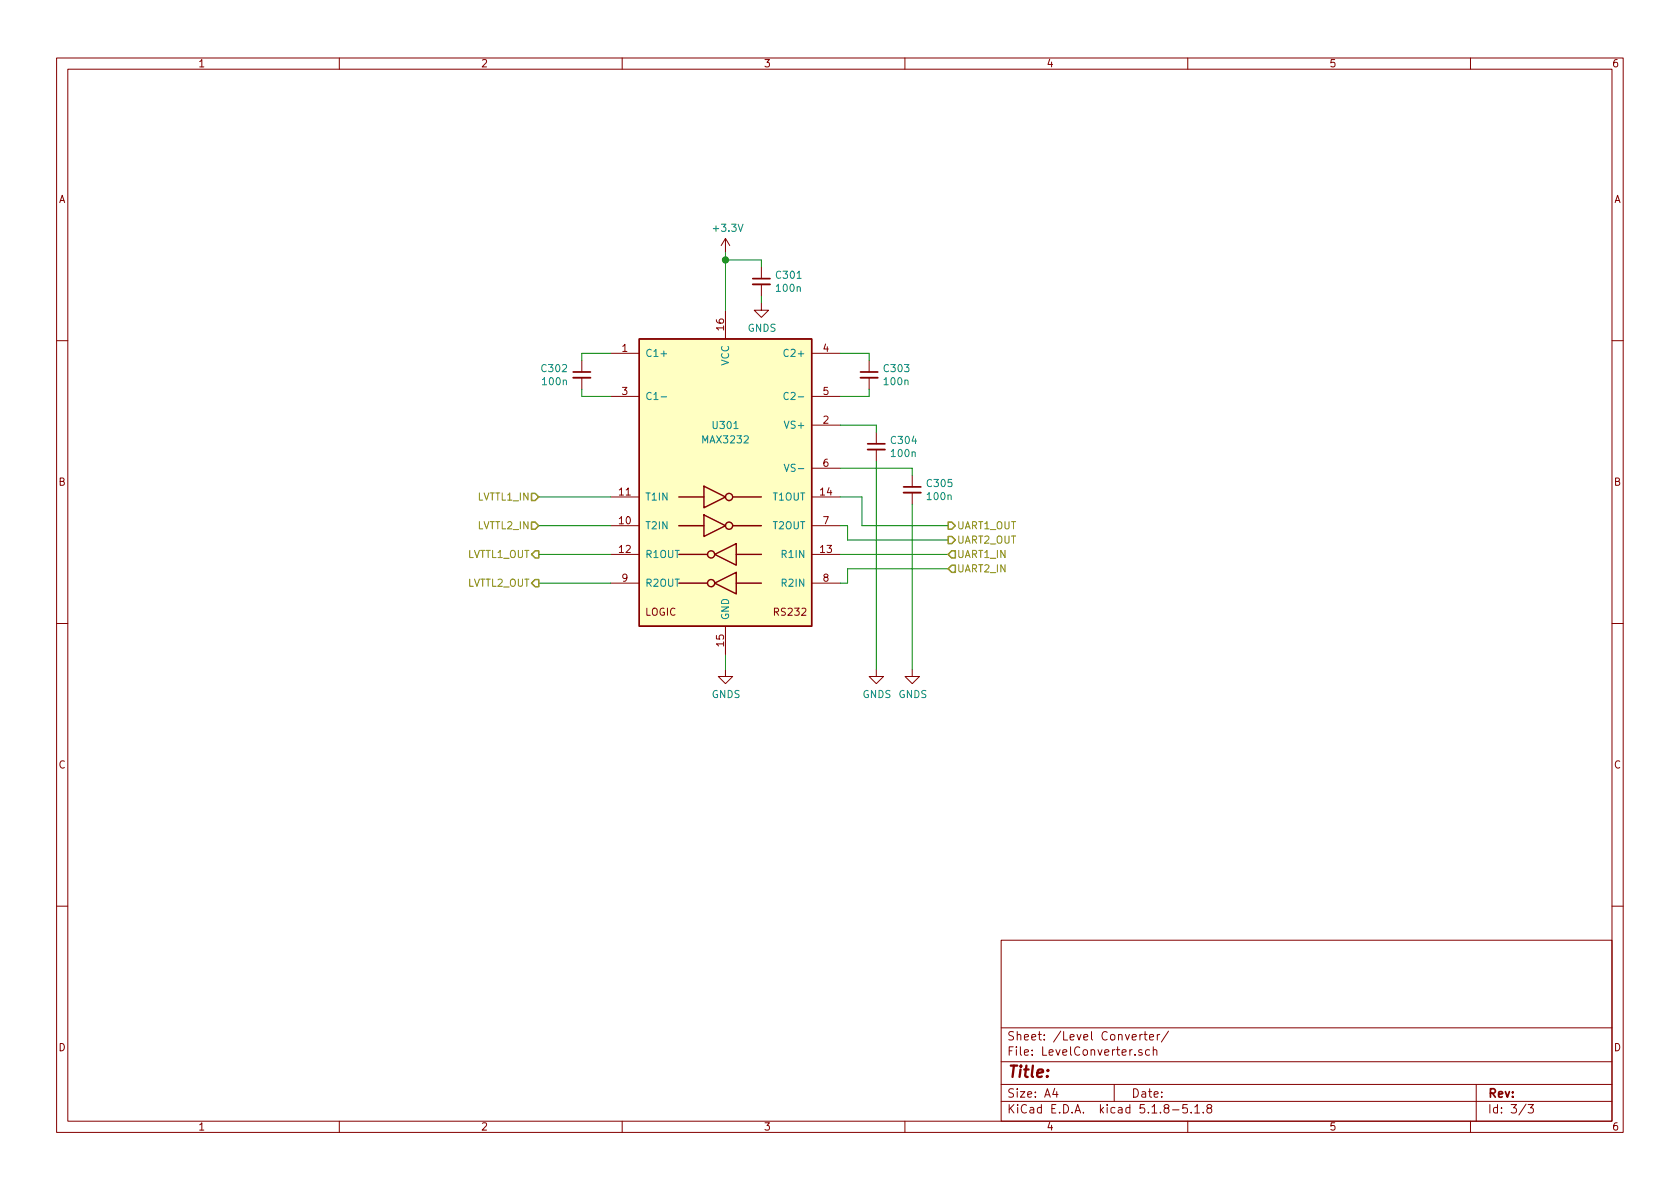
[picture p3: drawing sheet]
EESchema Schematic File Version 4
EELAYER 30 0
EELAYER END
$Descr A4 11693 8268
encoding utf-8
Sheet 3 3
Title ""
Date ""
Rev ""
Comp ""
Comment1 ""
Comment2 ""
Comment3 ""
Comment4 ""
$EndDescr
$Comp
L Interface_UART:MAX3232 U301
U 1 1
P 5050 3350
F 0 "U301" H 5050 3750 50  0000 C CNN
F 1 "MAX3232" H 5050 3650 50  0000 C CNN
F 2 "Package_SO:SOIC-16_3.9x9.9mm_P1.27mm" H 5100 2300 50  0001 L CNN
F 3 "https://datasheets.maximintegrated.com/en/ds/MAX3222-MAX3241.pdf" H 5050 3450 50  0001 C CNN
	1    5050 3350
	1    0    0    -1  
$EndComp
$Comp
L power:+3.3V #PWR0301
U 1 1
P 5050 1750
F 0 "#PWR0301" H 5050 1600 50  0001 C CNN
F 1 "+3.3V" H 5065 1923 50  0000 C CNN
F 2 "" H 5050 1750 50  0001 C CNN
F 3 "" H 5050 1750 50  0001 C CNN
	1    5050 1750
	1    0    0    -1  
$EndComp
Wire Wire Line
	5050 1750 5050 1800
$Comp
L power:GNDS #PWR0303
U 1 1
P 5050 4650
F 0 "#PWR0303" H 5050 4400 50  0001 C CNN
F 1 "GNDS" H 5055 4477 50  0000 C CNN
F 2 "" H 5050 4650 50  0001 C CNN
F 3 "" H 5050 4650 50  0001 C CNN
	1    5050 4650
	1    0    0    -1  
$EndComp
Wire Wire Line
	5050 4550 5050 4650
$Comp
L Device:C_Small C301
U 1 1
P 5300 1950
F 0 "C301" H 5392 1996 50  0000 L CNN
F 1 "100n" H 5392 1905 50  0000 L CNN
F 2 "Capacitor_SMD:C_0805_2012Metric" H 5300 1950 50  0001 C CNN
F 3 "~" H 5300 1950 50  0001 C CNN
	1    5300 1950
	1    0    0    -1  
$EndComp
Wire Wire Line
	5050 1800 5300 1800
Wire Wire Line
	5300 1800 5300 1850
Connection ~ 5050 1800
Wire Wire Line
	5050 1800 5050 2150
$Comp
L power:GNDS #PWR0302
U 1 1
P 5300 2100
F 0 "#PWR0302" H 5300 1850 50  0001 C CNN
F 1 "GNDS" H 5305 1927 50  0000 C CNN
F 2 "" H 5300 2100 50  0001 C CNN
F 3 "" H 5300 2100 50  0001 C CNN
	1    5300 2100
	1    0    0    -1  
$EndComp
Wire Wire Line
	5300 2050 5300 2100
$Comp
L Device:C_Small C302
U 1 1
P 4050 2600
F 0 "C302" H 3958 2646 50  0000 R CNN
F 1 "100n" H 3958 2555 50  0000 R CNN
F 2 "Capacitor_SMD:C_0805_2012Metric" H 4050 2600 50  0001 C CNN
F 3 "~" H 4050 2600 50  0001 C CNN
	1    4050 2600
	1    0    0    -1  
$EndComp
Wire Wire Line
	4050 2500 4050 2450
Wire Wire Line
	4050 2450 4250 2450
Wire Wire Line
	4250 2750 4050 2750
Wire Wire Line
	4050 2750 4050 2700
$Comp
L Device:C_Small C303
U 1 1
P 6050 2600
F 0 "C303" H 6142 2646 50  0000 L CNN
F 1 "100n" H 6142 2555 50  0000 L CNN
F 2 "Capacitor_SMD:C_0805_2012Metric" H 6050 2600 50  0001 C CNN
F 3 "~" H 6050 2600 50  0001 C CNN
	1    6050 2600
	1    0    0    -1  
$EndComp
Wire Wire Line
	5850 2450 6050 2450
Wire Wire Line
	6050 2450 6050 2500
Wire Wire Line
	5850 2750 6050 2750
Wire Wire Line
	6050 2750 6050 2700
$Comp
L Device:C_Small C304
U 1 1
P 6100 3100
F 0 "C304" H 6192 3146 50  0000 L CNN
F 1 "100n" H 6192 3055 50  0000 L CNN
F 2 "Capacitor_SMD:C_0805_2012Metric" H 6100 3100 50  0001 C CNN
F 3 "~" H 6100 3100 50  0001 C CNN
	1    6100 3100
	1    0    0    -1  
$EndComp
$Comp
L Device:C_Small C305
U 1 1
P 6350 3400
F 0 "C305" H 6442 3446 50  0000 L CNN
F 1 "100n" H 6442 3355 50  0000 L CNN
F 2 "Capacitor_SMD:C_0805_2012Metric" H 6350 3400 50  0001 C CNN
F 3 "~" H 6350 3400 50  0001 C CNN
	1    6350 3400
	1    0    0    -1  
$EndComp
Wire Wire Line
	5850 2950 6100 2950
Wire Wire Line
	6100 2950 6100 3000
Wire Wire Line
	5850 3250 6350 3250
Wire Wire Line
	6350 3250 6350 3300
Wire Wire Line
	6100 3200 6100 4650
Wire Wire Line
	6350 4650 6350 3500
$Comp
L power:GNDS #PWR0304
U 1 1
P 6100 4650
F 0 "#PWR0304" H 6100 4400 50  0001 C CNN
F 1 "GNDS" H 6105 4477 50  0000 C CNN
F 2 "" H 6100 4650 50  0001 C CNN
F 3 "" H 6100 4650 50  0001 C CNN
	1    6100 4650
	1    0    0    -1  
$EndComp
$Comp
L power:GNDS #PWR0305
U 1 1
P 6350 4650
F 0 "#PWR0305" H 6350 4400 50  0001 C CNN
F 1 "GNDS" H 6355 4477 50  0000 C CNN
F 2 "" H 6350 4650 50  0001 C CNN
F 3 "" H 6350 4650 50  0001 C CNN
	1    6350 4650
	1    0    0    -1  
$EndComp
Text HLabel 3750 3450 0    50   Input ~ 0
LVTTL1_IN
Text HLabel 3750 3850 0    50   Output ~ 0
LVTTL1_OUT
Wire Wire Line
	3750 3450 4250 3450
Wire Wire Line
	3750 3850 4250 3850
Wire Wire Line
	6600 3850 5850 3850
Wire Wire Line
	6600 3650 6000 3650
Wire Wire Line
	6000 3650 6000 3450
Wire Wire Line
	6000 3450 5850 3450
Text HLabel 6600 3650 2    50   Output ~ 0
UART1_OUT
Text HLabel 6600 3850 2    50   Input ~ 0
UART1_IN
Wire Wire Line
	3750 3650 4250 3650
Text HLabel 3750 3650 0    50   Input ~ 0
LVTTL2_IN
Wire Wire Line
	5850 3650 5900 3650
Wire Wire Line
	5900 3650 5900 3750
Wire Wire Line
	5900 3750 6600 3750
Text HLabel 6600 3750 2    50   Output ~ 0
UART2_OUT
Wire Wire Line
	3750 4050 4250 4050
Text HLabel 3750 4050 0    50   Output ~ 0
LVTTL2_OUT
Wire Wire Line
	5850 4050 5900 4050
Wire Wire Line
	5900 4050 5900 3950
Wire Wire Line
	5900 3950 6600 3950
Text HLabel 6600 3950 2    50   Input ~ 0
UART2_IN
$EndSCHEMATC
